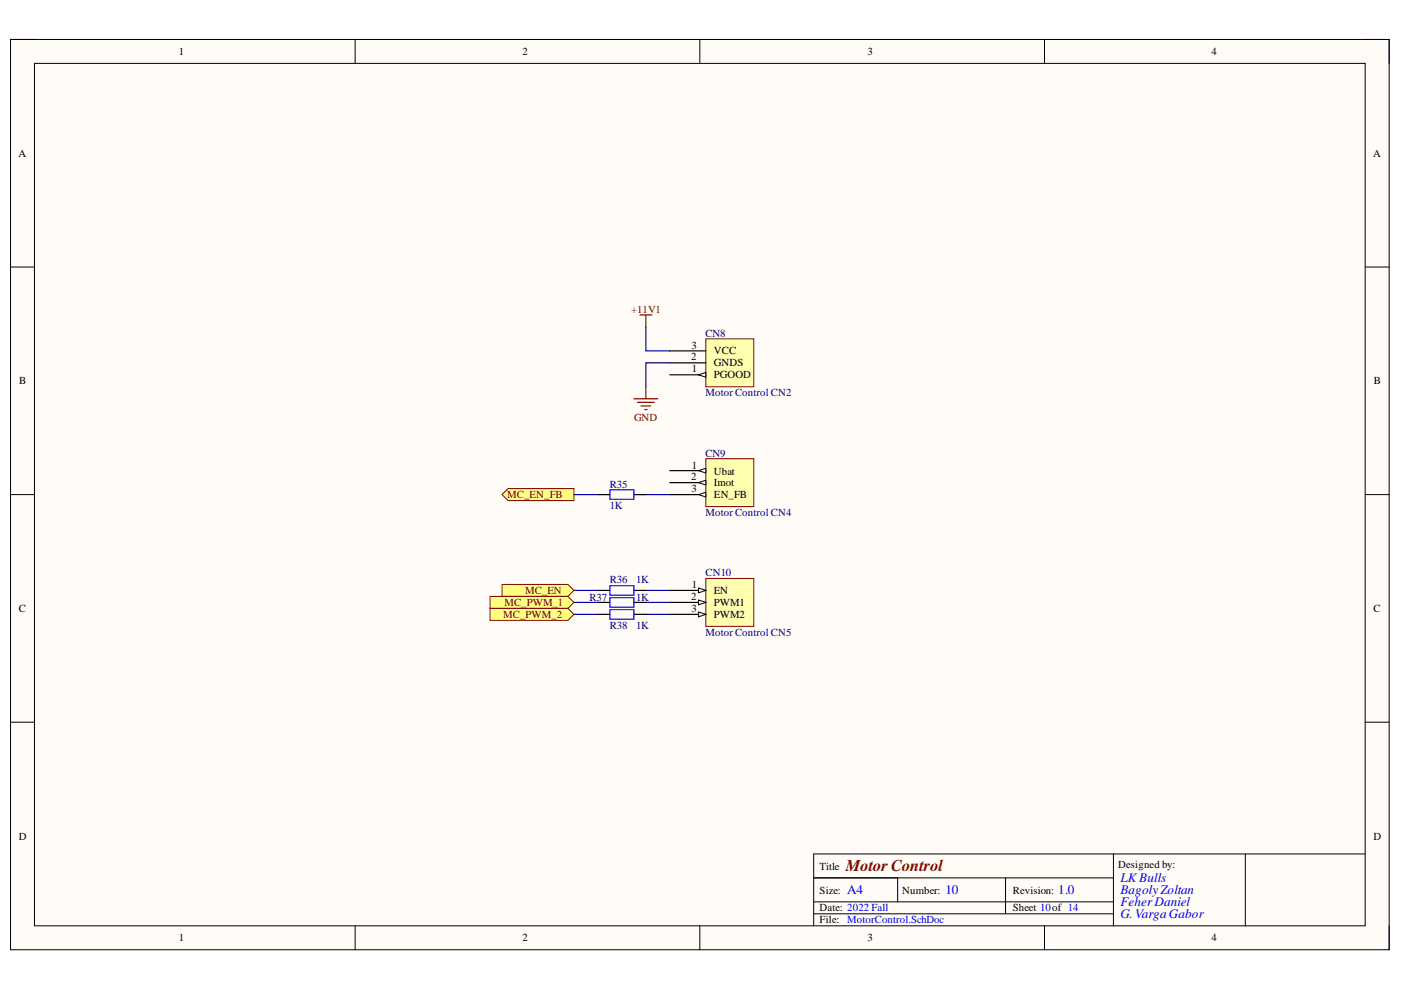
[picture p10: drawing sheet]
<svg xmlns="http://www.w3.org/2000/svg" width="297mm" height="210mm" viewBox="0 0 297 210" stroke-linecap="round" stroke-linejoin="round" font-family="sans-serif">
<path d="M2.2 8.4h292.3v193h-292.3z" fill-rule="evenodd" fill="#fffcf8"/>
<path d="M2.2 8.4h292.3v193h-292.3z" fill="none" stroke="#000" stroke-width=".21"/>
<path d="M7.3 13.4h282.1v182.9h-282.1z" fill-rule="evenodd" fill="#fffcf8"/>
<g fill="none" stroke="#000" stroke-width=".21">
<path d="M2.2 8.4h5.1M7.3 13.4h282.1v182.9h-282.1zM75.3 8.4v5M148.4 8.4v5M221.5 8.4v5M289.4 8.4h5.1v5M2.2 56.6h5.1M289.4 56.6h5.1M2.2 104.9h5.1M289.4 104.9h5.1M2.2 153.1h5.1M289.4 153.1h5.1"/>
<path d="M75.3 196.3v5.1M148.4 196.3v5.1M172.5 193.8h63.6M172.5 191.2h63.6M172.5 186.1h63.6M190.3 186.1v5.1M213.2 186.1v7.7M221.5 196.3v5.1M236.1 181.1v15.2M264 181.1v15.2M289.4 181.1h-116.9v15.2M294.5 196.3v5.1"/>
</g>
<path d="M149.6 71.9h10.2v10.1h-10.2z" fill-rule="evenodd" fill="#ffffb0"/>
<path d="M149.6 71.9h10.2v10.1h-10.2z" fill="none" stroke="#800000" stroke-width=".21"/>
<path d="M142 79.5h7.6" fill="none" stroke="#000" stroke-width=".25"/>
<path d="M148.1 79.5l1.5-.5v1z" fill="#f8fcff"/>
<path d="M148.1 79.5l1.5-.5v1z" fill="none" stroke="#000" stroke-width=".21"/>
<path d="M142 76.9h7.6M142 74.4h7.6" fill="none" stroke="#000" stroke-width=".25"/>
<path d="M149.6 122.6h10.2v10.2h-10.2z" fill-rule="evenodd" fill="#ffffb0"/>
<path d="M149.6 122.6h10.2v10.2h-10.2z" fill="none" stroke="#800000" stroke-width=".21"/>
<path d="M142 125.2h7.6" fill="none" stroke="#000" stroke-width=".25"/>
<path d="M148.1 124.7l1.5 .5-1.5 .5z" fill="#f8fcff"/>
<path d="M148.1 124.7l1.5 .5-1.5 .5z" fill="none" stroke="#000" stroke-width=".21"/>
<path d="M142 127.7h7.6" fill="none" stroke="#000" stroke-width=".25"/>
<path d="M148.1 127.2l1.5 .5-1.5 .5z" fill="#f8fcff"/>
<path d="M148.1 127.2l1.5 .5-1.5 .5z" fill="none" stroke="#000" stroke-width=".21"/>
<path d="M142 130.3h7.6" fill="none" stroke="#000" stroke-width=".25"/>
<path d="M148.1 129.8l1.5 .5-1.5 .5z" fill="#f8fcff"/>
<path d="M148.1 129.8l1.5 .5-1.5 .5z" fill="none" stroke="#000" stroke-width=".21"/>
<path d="M135.7 66.8h2.5M136.9 66.8v2.5M134.4 84.5h5.1M135.2 85.3h3.5M135.9 86.1h2.1M136.7 86.8h.5M136.9 82v2.5" fill="none" stroke="#800000" stroke-width=".25"/>
<path d="M136.9 69.3v5.1h5.1M142 76.9h-5.1v5.1M121.7 104.9h5.1M136.9 104.9h5.1" fill="none" stroke="#000080" stroke-width=".25"/>
<path d="M126.8 104.9h2.5M134.4 104.9h2.5" fill="none" stroke="#000" stroke-width=".25"/>
<path d="M129.3 103.8h5.1v2.1h-5.1z" fill="none" stroke="#00f" stroke-width=".25"/>
<path d="M107.7 103.6h14v2.5h-14l-1.3-1.2z" fill-rule="evenodd" fill="#ffff80"/>
<path d="M107.7 103.6h14v2.5h-14l-1.3-1.2z" fill="none" stroke="#800000" stroke-width=".21"/>
<path d="M121.7 125.2h5.1M121.7 127.7h5.1M121.7 130.3h5.1M136.9 125.2h5.1M136.9 127.7h5.1M136.9 130.3h5.1" fill="none" stroke="#000080" stroke-width=".25"/>
<path d="M126.8 125.2h2.5M126.8 127.7h2.5M126.8 130.3h2.5M134.4 125.2h2.5M134.4 127.7h2.5M134.4 130.3h2.5" fill="none" stroke="#000" stroke-width=".25"/>
<path d="M129.3 124.2h5.1v2h-5.1zM129.3 126.7h5.1v2h-5.1zM129.3 129.2h5.1v2.1h-5.1z" fill="none" stroke="#00f" stroke-width=".25"/>
<path d="M106.4 123.9h14l1.3 1.3-1.3 1.3h-14z" fill-rule="evenodd" fill="#ffff80"/>
<path d="M106.4 123.9h14l1.3 1.3-1.3 1.3h-14z" fill="none" stroke="#800000" stroke-width=".21"/>
<path d="M103.9 126.5h16.5l1.3 1.2-1.3 1.3h-16.5z" fill-rule="evenodd" fill="#ffff80"/>
<path d="M103.9 126.5h16.5l1.3 1.2-1.3 1.3h-16.5z" fill="none" stroke="#800000" stroke-width=".21"/>
<path d="M103.9 129h16.5l1.3 1.3-1.3 1.2h-16.5z" fill-rule="evenodd" fill="#ffff80"/>
<path d="M103.9 129h16.5l1.3 1.3-1.3 1.2h-16.5z" fill="none" stroke="#800000" stroke-width=".21"/>
<path d="M149.6 97.3h10.2v10.1h-10.2z" fill-rule="evenodd" fill="#ffffb0"/>
<path d="M149.6 97.3h10.2v10.1h-10.2z" fill="none" stroke="#800000" stroke-width=".21"/>
<path d="M142 99.8h7.6" fill="none" stroke="#000" stroke-width=".25"/>
<path d="M148.1 99.8l1.5-.5v1z" fill="#f8fcff"/>
<path d="M148.1 99.8l1.5-.5v1z" fill="none" stroke="#000" stroke-width=".21"/>
<path d="M142 102.3h7.6" fill="none" stroke="#000" stroke-width=".25"/>
<path d="M148.1 102.3l1.5-.5v1z" fill="#f8fcff"/>
<path d="M148.1 102.3l1.5-.5v1z" fill="none" stroke="#000" stroke-width=".21"/>
<path d="M142 104.9h7.6" fill="none" stroke="#000" stroke-width=".25"/>
<path d="M148.1 104.9l1.5-.5v1z" fill="#f8fcff"/>
<path d="M148.1 104.9l1.5-.5v1z" fill="none" stroke="#000" stroke-width=".21"/>
<text font-size="3.5" fill="#800000" x="179.4" y="184.6">Motor Control</text>
<g font-size="2.8" fill="#00f">
<text x="179.6" y="189.6">A4</text>
<text x="200.4" y="189.6">10</text>
<text x="224.4" y="189.6">1.0</text>
<text x="237.6" y="187.1">LKBulls</text>
<text x="237.6" y="189.6">BagolyZoltan</text>
<text x="237.6" y="192.2">FeherDaniel</text>
<text x="237.6" y="194.7">G. VargaGabor</text>
</g>
<g font-size="2.3">
<text x="37.9" y="11.7">1</text>
<text x="110.7" y="11.7">2</text>
<text x="183.9" y="11.7">3</text>
<text x="256.9" y="11.7">4</text>
<text x="3.9" y="33.3">A</text>
<text x="291.1" y="33.3">A</text>
<text x="146.5" y="76.4">2</text>
<text x="146.6" y="73.9">3</text>
<text x="151.4" y="77.7">GNDS</text>
<text x="151.4" y="75.2">VCC</text>
<text x="4.1" y="81.5">B</text>
<text x="146.7" y="79">1</text>
<text x="151.4" y="80.2">PGOOD</text>
<text x="291.3" y="81.5">B</text>
<text x="146.5" y="101.9">2</text>
<text x="146.7" y="99.3">1</text>
<text x="151.4" y="100.6">Ubat</text>
<text x="146.6" y="104.4">3</text>
<text x="151.4" y="103.1">Imot</text>
<text x="151.4" y="105.7">EN_FB</text>
<text x="146.7" y="124.7">1</text>
<text x="151.4" y="126">EN</text>
<text x="4" y="129.8">C</text>
<text x="146.5" y="127.2">2</text>
<text x="146.6" y="129.8">3</text>
<text x="151.4" y="128.5">PWM1</text>
<text x="151.4" y="131">PWM2</text>
<text x="291.2" y="129.8">C</text>
<text x="4" y="178">D</text>
<text x="291.2" y="178">D</text>
<text x="173.8" y="184.4">Title</text>
<text x="237.1" y="184.1">Designed by:</text>
<text x="173.8" y="189.4">Size:</text>
<text x="191.3" y="189.4">Number:</text>
<text x="214.7" y="189.4">Revision:</text>
<text x="173.8" y="193.3">Date: 2022 Fall</text>
<text x="173.8" y="195.8">File:</text>
<text x="214.7" y="193.3">Sheet 10of 14</text>
<text x="37.9" y="199.6">1</text>
<text x="110.7" y="199.6">2</text>
<text x="183.9" y="199.6">3</text>
<text x="256.9" y="199.6">4</text>
</g>
<g font-size="2.3" fill="#800000">
<text x="133.8" y="66.3">+11V1</text>
<text x="134.4" y="89.2">GND</text>
<text x="107.5" y="105.7">MC_EN_FB</text>
<text x="111.3" y="126">MC_EN</text>
<text x="106.7" y="131">MC_PWM_2</text>
<text x="106.9" y="128.5">MC_PWM_1</text>
</g>
<g font-size="2.3" fill="#000080">
<text x="149.6" y="71.4">CN8</text>
<text x="149.6" y="84">Motor Control CN2</text>
<text x="149.6" y="96.8">CN9</text>
<text x="129.3" y="108">1K</text>
<text x="129.3" y="103.4">R35</text>
<text x="149.6" y="109.5">Motor Control CN4</text>
<text x="129.3" y="123.7">R36</text>
<text x="134.9" y="123.7">1K</text>
<text x="149.6" y="122.2">CN10</text>
<text x="125" y="127.5">R37</text>
<text x="134.9" y="127.5">1K</text>
<text x="129.3" y="133.3">R38</text>
<text x="134.9" y="133.3">1K</text>
<text x="149.6" y="134.8">Motor Control CN5</text>
</g>
<text font-size="2.3" fill="#00f" x="179.6" y="195.8">MotorControl.SchDoc</text>
</svg>
